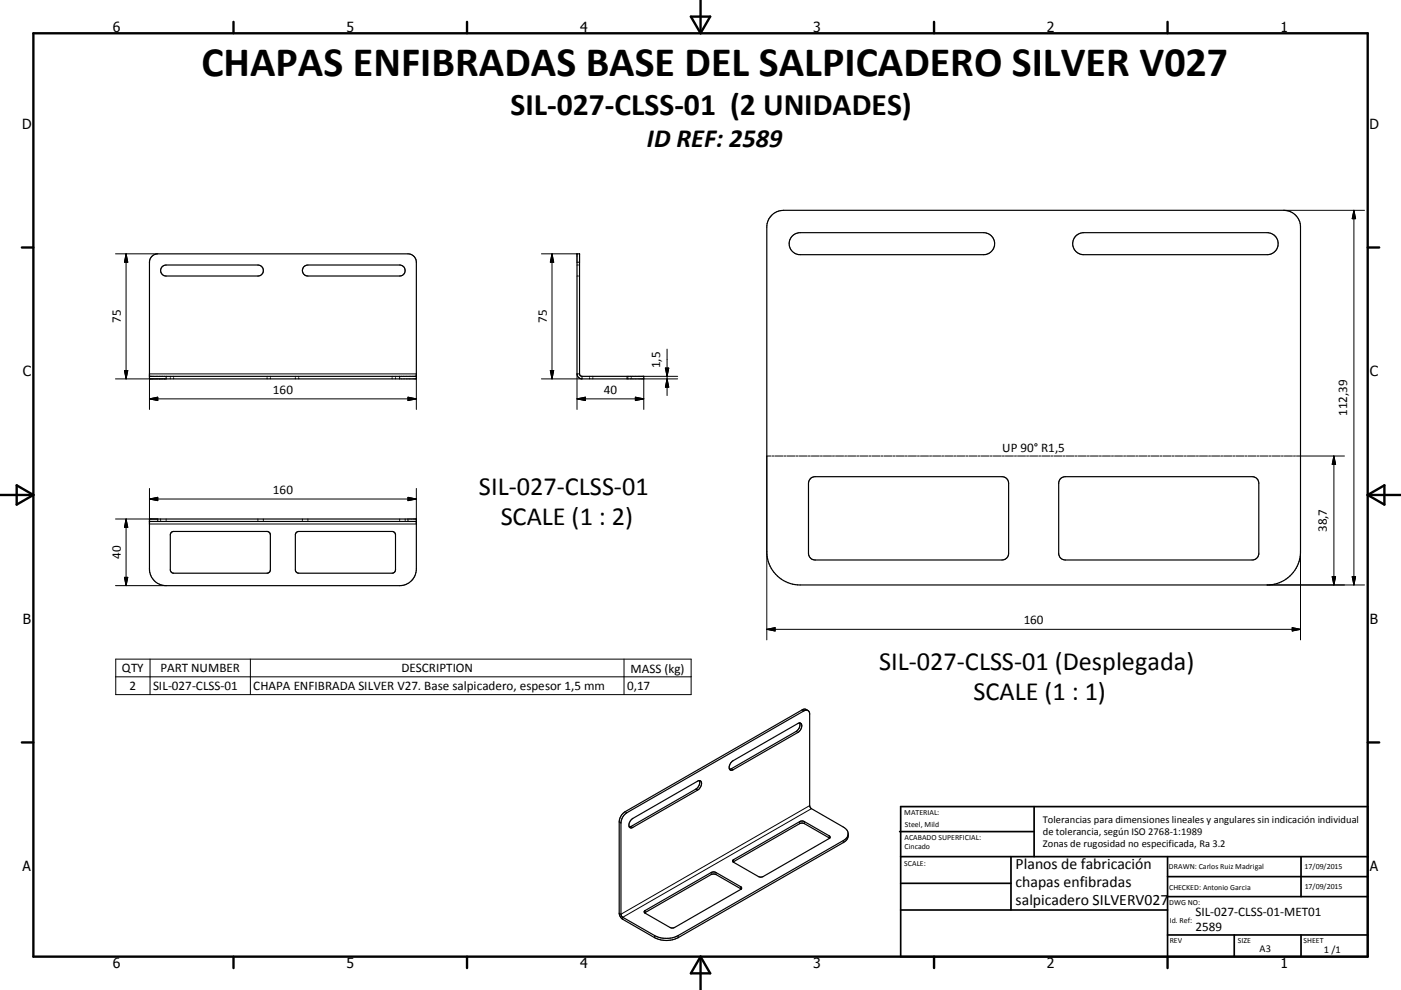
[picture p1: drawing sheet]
<svg xmlns="http://www.w3.org/2000/svg" width="420mm" height="297mm" viewBox="0 0 420 297" stroke-linecap="round" stroke-linejoin="round" font-family="sans-serif">
<g fill="none" stroke="#000" stroke-width=".36">
<path d="M45.4 77l.9-.6 1-.2h75a2.54 2.54 0 0 1 2.5 2.5v35h-80v-35l.1-.7zM48.7 79.9l1.1-.4h27.5a1.65 1.65 0 0 1 1.7 1.7 1.65 1.65 0 0 1-1.7 1.6h-27.5a1.66 1.66 0 0 1-1.5-1 1.66 1.66 0 0 1 .4-1.9zM91.2 79.9l1.1-.4h27.5a1.65 1.65 0 0 1 1.7 1.7 1.65 1.65 0 0 1-1.7 1.6h-27.5a1.66 1.66 0 0 1-1.5-1 1.66 1.66 0 0 1 .4-1.9zM173 76.2h.8l.1 36.4 .6 .3h18.5v.8h-18.5a1.52 1.52 0 0 1-1.5-1.5zM231.5 64.4l1.4-.9 2-.4h150a5 5 0 0 1 5 5v97.4a10 10 0 0 1-10 10h-140a10 10 0 0 1-10-10v-97.4a5 5 0 0 1 1.6-3.7zM237.6 70.8l1-.7 1.3-.3h55a3.3 3.3 0 0 1 3.3 3.3 3.3 3.3 0 0 1-3.3 3.3h-55a3.3 3.3 0 0 1-3.1-2 3.3 3.3 0 0 1 .8-3.6zM322.6 70.8l1-.7 1.3-.3h55a3.3 3.3 0 0 1 3.3 3.3 3.3 3.3 0 0 1-3.3 3.3h-55a3.3 3.3 0 0 1-3.1-2 3.3 3.3 0 0 1 .8-3.6zM44.8 112.9h80M44.8 155.7h80v15a5 5 0 0 1-5 5h-70a5 5 0 0 1-5-5zM44.8 156.4h80M51.4 159.7l.6-.3 28.5 .1 .4 .3 .2 .7-.1 10.9-.5 .5-.4 .1-28.5-.1-.5-1v-10.4zM88.8 159.8l.8-.4 28.4 .1 .6 1-.1 10.9-.9 .6-28.5-.1-.5-1v-10.4z"/>
<path d="M243.1 143.5l1.3-.5h56a1.99 1.99 0 0 1 2 2v21a1.99 1.99 0 0 1-2 2h-56a1.98 1.98 0 0 1-2-2v-21l.1-.7zM318.1 143.5l1.3-.5h56a1.98 1.98 0 0 1 2 2v21a1.98 1.98 0 0 1-2 2h-56a1.98 1.98 0 0 1-2-2v-21l.3-1zM239.7 216.9a2.27 2.27 0 0 1-1 2.5l-20 11.4M242.2 213.2l-.9-.5-.6 .2-53.3 30.6a3.9 3.9 0 0 0-1.8 3.1v27.4l.2 .8 .9 1 9.6 5.5a7.8 7.8 0 0 0 7 0l49.5-28.5a2.58 2.58 0 0 0 1.5-2.3 2.58 2.58 0 0 0-1.5-2.4l-9.5-5.5-.5-.6-.1-28a1.05 1.05 0 0 0-.6-.9 1.05 1.05 0 0 0-1.1 .2l-53.1 30.5a3.9 3.9 0 0 0-1.7 3.1l.1 27.7 .4 .6 9.6 5.5a7.8 7.8 0 0 0 7 0l49.5-28.5 1.2-1 .3-.9M209.7 234.2a2.25 2.25 0 0 1-1.1 2.5l-19.9 11.4M219.6 228.4l19.6-11.3a.85 .85 0 0 1 1.2 .1 .85 .85 0 0 1-.1 1.2l-1.1 1.3-19.4 11.2a.85 .85 0 0 1-1.2-.1 .85 .85 0 0 1 .1-1.2zM189.3 245.9l19.9-11.6a.86 .86 0 0 1 1.1 .2 .86 .86 0 0 1-.1 1.2l-1 1.3-19.5 11.2a.79 .79 0 0 1-1 0 .79 .79 0 0 1-.1-1zM248.7 251.5l-20.1 11.6-1.2-.1-7.6-4.4M248.7 251.5l-7.5-4.4-1.1-.1-20.3 11.6M248.7 251.5l.2-.4-.3-.3-7.4-4.3-1.1-.2-20.1 11.6-.3 .3 .1 .4M222.2 266.7l-20.3 11.7-1-.2-7.6-4.3M222.2 266.7l-7.5-4.3-1.1-.2-20.3 11.7"/>
<path d="M222.2 266.7v-.6l-7.5-4.3-1.3-.1-20 11.5-.3 .3 .2 .4"/>
</g>
<g fill="none" stroke="#000" stroke-width=".3">
<path d="M34.6 76.2h12.7M37.8 76.2l.5 2.5h-1zM37.8 76.2v37.5M162.3 76.2h10.7M165.5 76.2l.5 2.5h-1zM165.5 76.2v37.5M173 78.7h.8M173 79.5h.2M173.5 79.5h.3M384.9 63.1h24.2M405.9 63.1v112.4M405.9 63.1l.5 2.5h-1z"/>
<path d="M173 82.8h.2M173.5 82.8h.3M37.3 111.2h1l-.5 2.5zM44.8 119.7l2.5-.5v1zM44.8 119.7h80M49.8 112.9v.8h-15.2M51.1 112.9v.3M51.1 113.4v.3M52 112.9v.3M52 113.4v.3M80.1 112.9v.3M80.1 113.4v.3"/>
<path d="M81.1 112.9v.3M81.1 113.4v.3M88.6 112.9v.3M88.6 113.4v.3M89.6 112.9v.3M89.6 113.4v.3M117.6 112.9v.3M117.6 113.4v.3M118.6 112.9v.3M118.6 113.4v.3M119.8 112.9v.8M122.3 119.2l2.5 .5-2.5 .5z"/>
<path d="M165 111.2h1l-.5 2.5zM173 119.7h20M173 119.7l2.5-.5v1zM173.8 112.2h-.8v10.6M174.5 112.9v.8h-12.2M176.7 112.9v.3M176.7 113.4v.3M177.7 112.9v.3M177.7 113.4v.3M188 112.9v.8M188.3 112.9v.3M188.3 113.4v.3"/>
<path d="M189.2 112.9v.3M189.2 113.4v.3M190.5 119.2l2.5 .5-2.5 .5zM193 112.9h10.2M199.5 110.4h1l-.5 2.5zM200 104.7v14M200 113.7l.5 2.5h-1zM203.2 113.7h-10.2v9.1M44.8 122.8v-10.6h80v10.6M231.1 136.8h-1.2v55.2M231.4 136.8h.6M232.3 136.8h2.4"/>
<path d="M235 136.8h.7M236 136.8h2.4M238.7 136.8h.6M239.6 136.8h2.4M242.3 136.8h.6M243.2 136.8h2.4M245.9 136.8h.7M246.9 136.8h2.4M249.6 136.8h.6M250.5 136.8h2.4M253.2 136.8h.6M254.1 136.8h2.5"/>
<path d="M256.9 136.8h.6M257.8 136.8h2.4M260.5 136.8h.6M261.4 136.8h2.4M264.1 136.8h.6M265 136.8h2.5M267.8 136.8h.6M268.7 136.8h2.4M271.4 136.8h.6M272.3 136.8h2.5M275.1 136.8h.5M275.9 136.8h2.5"/>
<path d="M278.7 136.8h.6M279.6 136.8h2.4M282.3 136.8h.6M283.2 136.8h2.4M286 136.8h.6M286.9 136.8h2.4M289.6 136.8h.6M290.5 136.8h2.4M293.2 136.8h.6M294.1 136.8h2.5M296.9 136.8h.6M297.8 136.8h2.4"/>
<path d="M300.5 136.8h.6M301.4 136.8h2.4M304.1 136.8h.7M305.1 136.8h2.4M307.8 136.8h.6M308.7 136.8h2.4M311.4 136.8h.6M312.3 136.8h2.4M315 136.8h.6M316 136.8h2.4M318.7 136.8h.6M319.6 136.8h2.4"/>
<path d="M322.3 136.8h.6M323.2 136.8h2.5M326 136.8h.6M326.9 136.8h2.4M329.6 136.8h.6M330.5 136.8h2.4M333.2 136.8h.6M334.1 136.8h2.5M336.9 136.8h.6M337.8 136.8h2.4M340.5 136.8h.6M341.4 136.8h2.4"/>
<path d="M344.2 136.8h.6M345.1 136.8h2.4M347.8 136.8h.6M348.7 136.8h2.4M351.4 136.8h.6M352.3 136.8h2.4M355 136.8h.7M356 136.8h2.4M358.7 136.8h.6M359.6 136.8h2.4M362.3 136.8h.6M363.2 136.8h2.5"/>
<path d="M366 136.8h.6M366.9 136.8h2.4M369.6 136.8h.6M370.5 136.8h2.4M373.2 136.8h.6M374.2 136.8h2.4M376.9 136.8h.6M377.8 136.8h2.4M380.5 136.8h.6M381.4 136.8h2.5M384.2 136.8h.5M385 136.8h2.5"/>
<path d="M387.8 136.8h.6M388.7 136.8h14.4M389.9 136.8v55.2M399.9 136.8v38.7M399.9 136.8l.5 2.5h-1zM34.6 155.7h12.7v.7M37.8 155.7v20M37.8 155.7l.5 2.5h-1zM44.8 149.7l2.5-.5v1zM44.8 146.5v10.7h80v-10.7M44.8 149.7h80M48.2 155.7v.3"/>
<path d="M48.2 156.2v.2M49.8 155.7v.3M49.8 156.2v.2M77.3 155.7v.3M77.3 156.2v.2M79 155.7v.3M79 156.2v.2M90.7 155.7v.3M90.7 156.2v.2M92.3 155.7v.3M92.3 156.2v.2M119.8 155.7v.3"/>
<path d="M119.8 156.2v.2M121.5 155.7v.3M121.5 156.2v.2M122.3 149.2l2.5 .5-2.5 .5zM122.3 155.7v.7M34.6 175.7h15.2M37.3 173.2h1l-.5 2.5zM379.9 175.5h29.2M399.4 173h1l-.5 2.5zM405.4 173h1l-.5 2.5zM34.7 197.7h172.5v10.7h-172.5zM45 197.7v10.7"/>
<path d="M75.1 197.7v10.7M187.1 197.7v10.7M229.9 188.8h160M229.9 188.8l2.5-.5v1zM387.4 188.3l2.5 .5-2.5 .5zM34.7 203.1h172.5M238.7 219.4l.5 .3M240.5 213l.5 .3M208.6 236.7l.6 .3M219.2 230.6l.6 .3M185.6 246.6l.6 .3M187.4 243.5l.5 .3"/>
<path d="M189.2 247.9l.5 .3M220 257.9v.6M239.7 246.5v.6M241.2 246.5v.6M242.7 241.7l-56.5 32.6-.6-.3M243.3 242.6l-56.6 32.6v.6M248.6 250.8v.6M252.8 252.2v.6M193.4 273.2v.6M213.2 261.8v.6M214.7 261.8v.6M222.1 266v.6"/>
<path d="M196.3 280.7v.6M203.3 280.7v.6"/>
</g>
<g fill="none" stroke="#000" stroke-width=".71">
<path d="M10 10h400v277h-400zM70 6.6v3.4M140 6.6v3.4M207.1 5h5.8l-2.9 5zM210 0v10M280 6.6v3.4M350 6.6v3.4M6.6 74.2h3.4M410 74.2h3.5M0 148.5h10M5 145.6l5 2.9-5 2.9zM410 148.5h10.1"/>
<path d="M410 148.5l5.1-2.9v5.8zM6.6 222.7h3.4M410 222.7h3.5M70 287v3.4M140 287v3.4M210 287v10M210 287l2.9 5h-5.8zM280 287v3.4M350 287v3.4"/>
</g>
<g fill="none" stroke="#000" stroke-width=".51">
<path d="M269.7 249.5h40.3M270 242h140v45h-140zM270 257h140M303.1 257v16M310 242v15M350 257v30M390.1 257v12M270 265h33.1M270 273h80M350 269h60M350 263h60M350 280.5h60"/>
<path d="M370 280.5v6.5M390.1 280.5v6.5"/>
</g>
<g fill="#000" stroke="#000" stroke-width=".3">
<path d="M37.8 76.2l.5 2.5h-1zM165.5 76.2l.5 2.5h-1zM405.9 63.1l.5 2.5h-1zM37.3 111.2h1l-.5 2.5zM44.8 119.7l2.5-.5v1zM165 111.2h1l-.5 2.5zM173 119.7l2.5-.5v1zM199.5 110.4h1l-.5 2.5zM200 113.7l.5 2.5h-1zM122.3 119.2l2.5 .5-2.5 .5zM190.5 119.2l2.5 .5-2.5 .5zM399.9 136.8l.5 2.5h-1z"/>
<path d="M37.8 155.7l.5 2.5h-1zM44.8 149.7l2.5-.5v1zM122.3 149.2l2.5 .5-2.5 .5zM37.3 173.2h1l-.5 2.5zM399.4 173h1l-.5 2.5zM405.4 173h1l-.5 2.5zM229.9 188.8l2.5-.5v1zM387.4 188.3l2.5 .5-2.5 .5z"/>
</g>
<text font-size="12.6" x="60.4" y="22.8">CHAPAS ENFIBRADAS BASE DEL SALPICADERO SILVER V027</text>
<text font-size="9.4" x="153.1" y="34.6">SIL-027-CLSS-01 (2 UNIDADES)</text>
<g font-size="7.9">
<text x="194" y="44.1">ID REF: 2589</text>
<text x="143.6" y="148.5">SIL-027-CLSS-01</text>
<text x="150.1" y="157.5">SCALE (1 : 2)</text>
<text x="263.6" y="201.1">SIL-027-CLSS-01 (Desplegada)</text>
<text x="291.8" y="210.1">SCALE (1 : 1)</text>
</g>
<g font-size="4.7">
<text x="304.5" y="260.9">Planos de fabricación</text>
<text x="304.5" y="266.2">chapas enfibradas</text>
<text x="304.5" y="271.6">salpicadero SILVERV027</text>
</g>
<g font-size="4.2">
<text x="33.9" y="9.6">6</text>
<text x="103.9" y="9.6">5</text>
<text x="173.9" y="9.6">4</text>
<text x="243.8" y="9.6">3</text>
<text x="313.9" y="9.6">2</text>
<text x="383.9" y="9.6">1</text>
<text x="6.7" y="38.7">D</text>
<text x="410.5" y="38.7">D</text>
<text x="6.9" y="112.9">C</text>
<text x="410.7" y="112.9">C</text>
<text x="6.9" y="187.1">B</text>
<text x="410.7" y="187.1">B</text>
<text x="6.8" y="261.4">A</text>
<text x="410.7" y="261.4">A</text>
<text x="33.9" y="290.4">6</text>
<text x="103.9" y="290.4">5</text>
<text x="173.9" y="290.4">4</text>
<text x="243.8" y="290.4">3</text>
<text x="313.9" y="290.4">2</text>
<text x="383.9" y="290.4">1</text>
</g>
<g font-size="3.9">
<text x="36.2" y="96.9" transform="rotate(-90 36.2 96.9)">75</text>
<text x="163.9" y="96.9" transform="rotate(-90 163.9 96.9)">75</text>
<text x="198" y="110.5" transform="rotate(-90 198 110.5)">1,5</text>
<text x="81.8" y="118.1">160</text>
<text x="181" y="118.1">40</text>
<text x="403.9" y="124.8" transform="rotate(-90 403.9 124.8)">112,39</text>
<text x="300.5" y="135.6">UP 90° R1,5</text>
<text x="81.8" y="148.2">160</text>
<text x="397.8" y="159.6" transform="rotate(-90 397.8 159.6)">38,7</text>
<text x="36.2" y="167.7" transform="rotate(-90 36.2 167.7)">40</text>
<text x="306.9" y="187.2">160</text>
<text x="36.6" y="201.7">QTY</text>
<text x="48.1" y="201.7">PART NUMBER</text>
<text x="120.4" y="201.7">DESCRIPTION</text>
<text x="189.1" y="201.8">MASS (kg)</text>
<text x="38.9" y="207">2</text>
<text x="45.9" y="207">SIL-027-CLSS-01</text>
<text x="75.9" y="207">CHAPA ENFIBRADA SILVER V27. Base salpicadero, espesor 1,5 mm</text>
<text x="188" y="207">0,17</text>
<text x="358.4" y="274.9">SIL-027-CLSS-01-MET01</text>
<text x="358.4" y="279.4">2589</text>
</g>
<g font-size="3.1">
<text x="312.7" y="246.8">Tolerancias para dimensiones lineales y angulares sin indicación individual</text>
<text x="312.7" y="250.4">de tolerancia, según ISO 2768-1:1989</text>
<text x="312.7" y="254">Zonas de rugosidad no especificada, Ra 3.2</text>
<text x="377.6" y="285.6">A3</text>
<text x="396.9" y="285.9">1 /1</text>
</g>
<g font-size="2.4">
<text x="271.1" y="244.4">MATERIAL:</text>
<text x="271.2" y="252">ACABADO SUPERFICIAL:</text>
<text x="271.3" y="248">Steel, Mild</text>
<text x="271.2" y="254.7">Cincado</text>
<text x="271.1" y="259.7">SCALE:</text>
<text x="350.4" y="260.8">DRAWN: Carlos Ruiz Madrigal</text>
<text x="391.1" y="260.6">17/09/2015</text>
<text x="350.5" y="267">CHECKED: Antonio Garcia</text>
<text x="391.2" y="266.7">17/09/2015</text>
<text x="350.5" y="271.4">DWG NO:</text>
<text x="350.7" y="276.9">Id. Ref:</text>
<text x="350.7" y="282.8">REV</text>
<text x="371.1" y="282.9">SIZE</text>
<text x="390.8" y="283">SHEET</text>
</g>
</svg>
